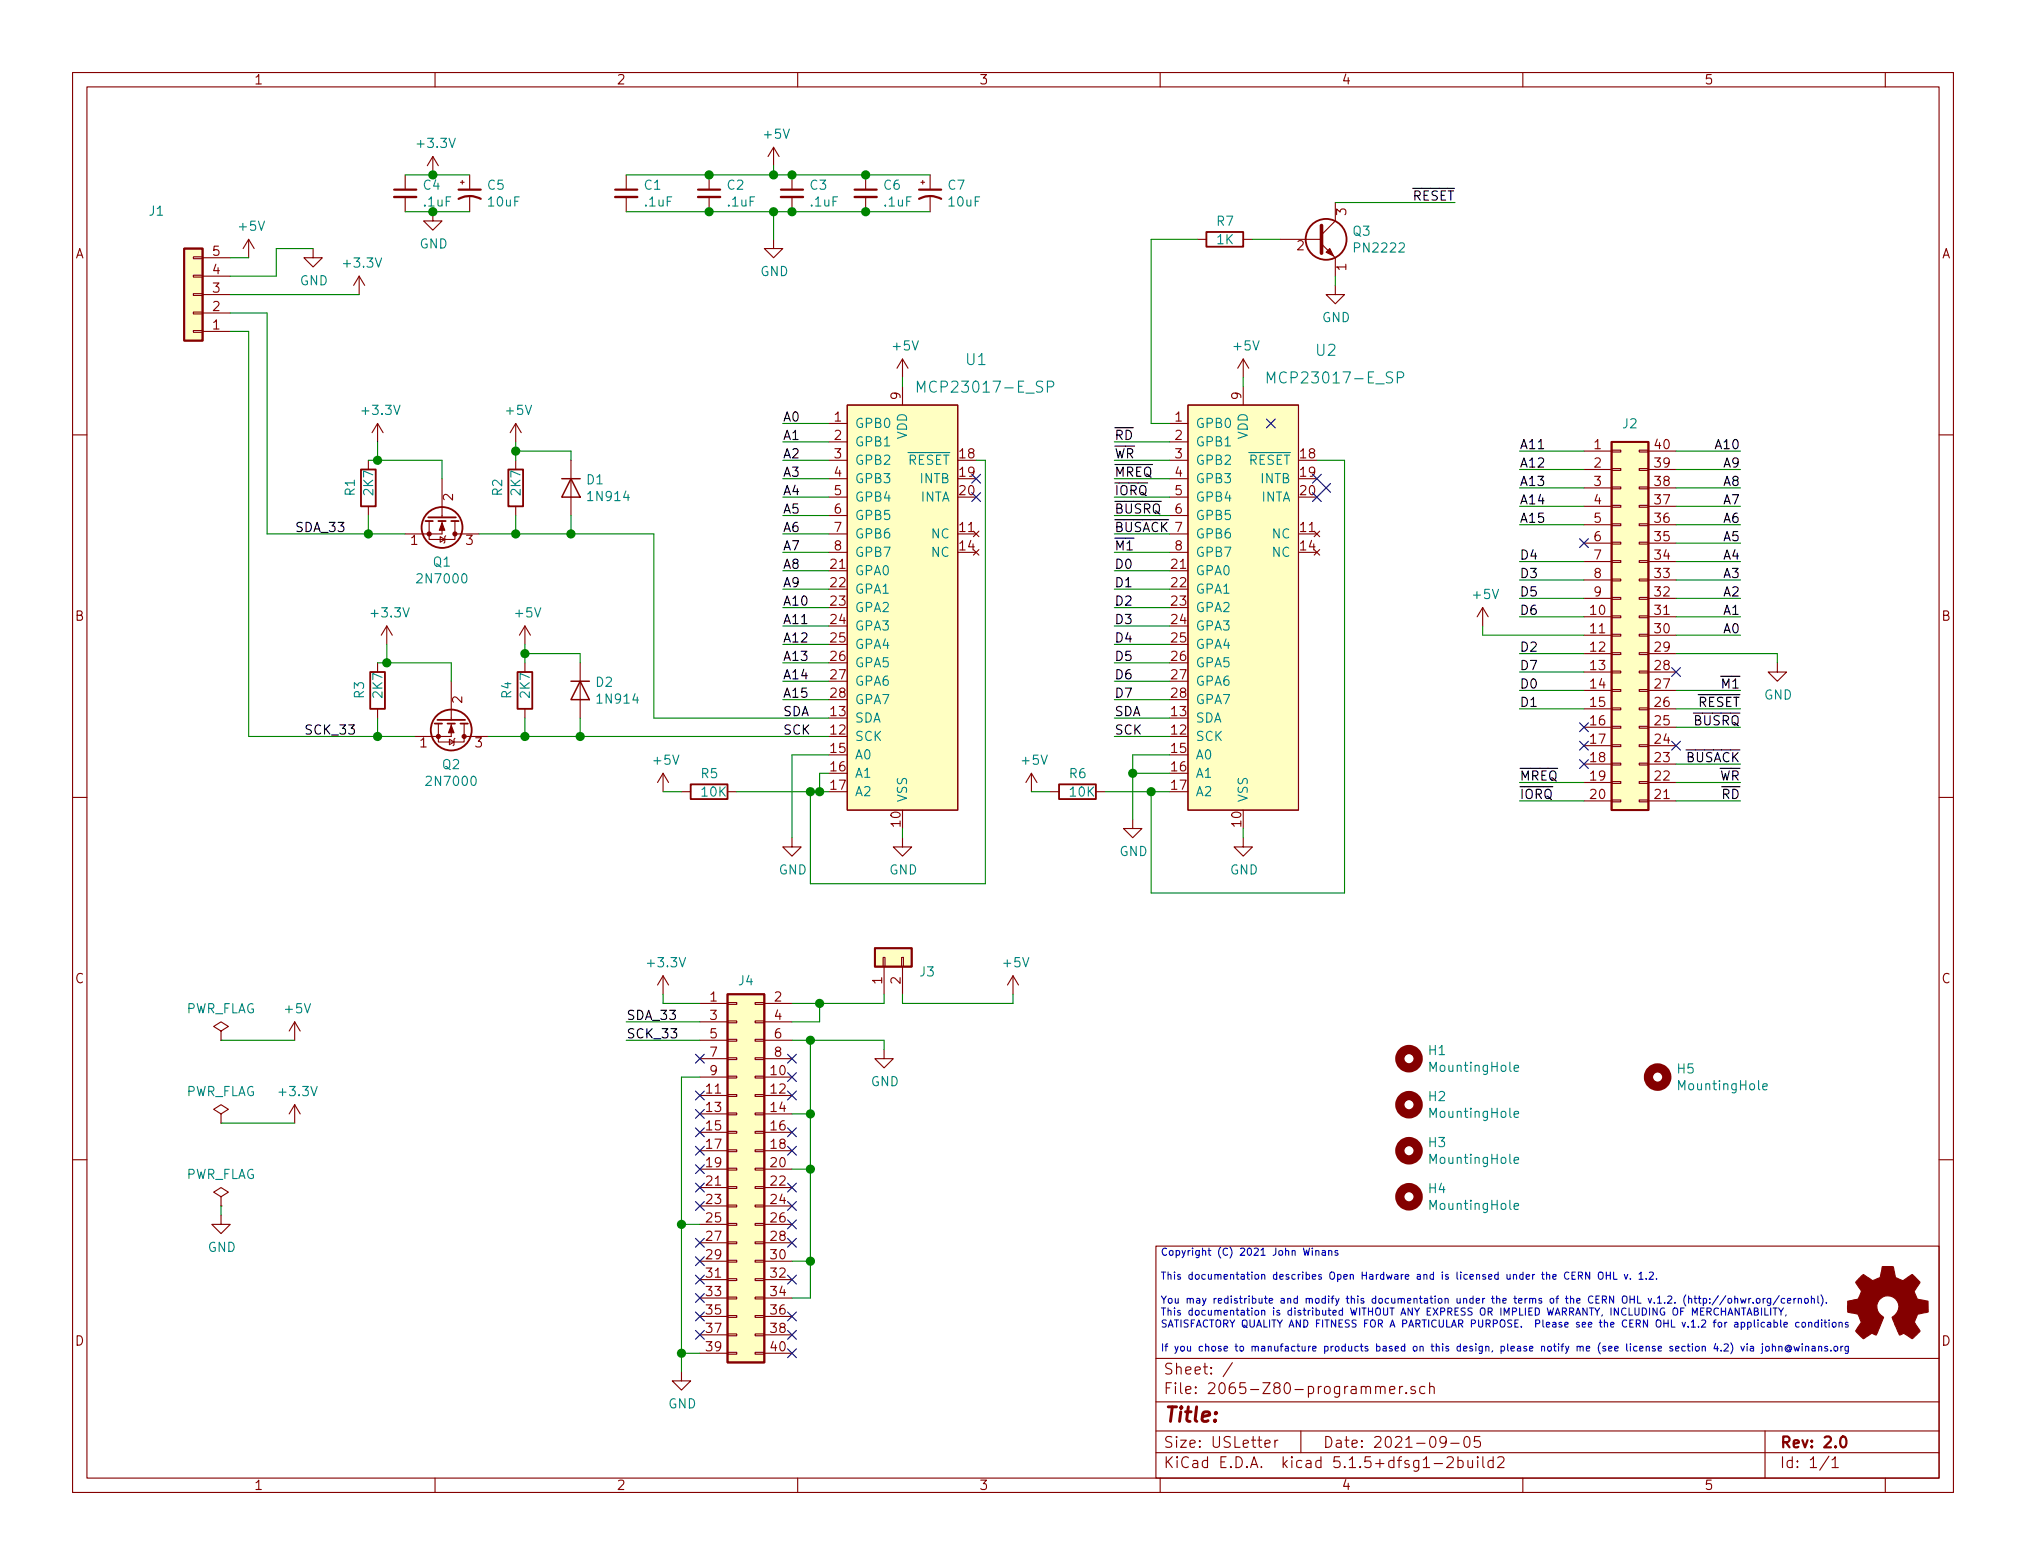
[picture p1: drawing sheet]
EESchema Schematic File Version 4
EELAYER 30 0
EELAYER END
$Descr USLetter 11000 8500
encoding utf-8
Sheet 1 1
Title ""
Date "2021-09-05"
Rev "2.0"
Comp ""
Comment1 ""
Comment2 ""
Comment3 ""
Comment4 ""
$EndDescr
$Comp
L dk_Interface-I-O-Expanders:MCP23017-E_SP U1
U 1 1
P 4800 2900
F 0 "U1" H 5300 3850 60  0000 C CNN
F 1 "MCP23017-E_SP" H 5350 3700 60  0000 C CNN
F 2 "Package_DIP:DIP-28_W7.62mm_Socket" H 5000 3100 60  0001 L CNN
F 3 "http://www.microchip.com/mymicrochip/filehandler.aspx?ddocname=en023709" H 5000 3200 60  0001 L CNN
F 4 "MCP23017-E/SP-ND" H 5000 3300 60  0001 L CNN "Digi-Key_PN"
F 5 "MCP23017-E/SP" H 5000 3400 60  0001 L CNN "MPN"
F 6 "Integrated Circuits (ICs)" H 5000 3500 60  0001 L CNN "Category"
F 7 "Interface - I/O Expanders" H 5000 3600 60  0001 L CNN "Family"
F 8 "http://www.microchip.com/mymicrochip/filehandler.aspx?ddocname=en023709" H 5000 3700 60  0001 L CNN "DK_Datasheet_Link"
F 9 "/product-detail/en/microchip-technology/MCP23017-E-SP/MCP23017-E-SP-ND/894272" H 5000 3800 60  0001 L CNN "DK_Detail_Page"
F 10 "IC I/O EXPANDER I2C 16B 28SDIP" H 5000 3900 60  0001 L CNN "Description"
F 11 "Microchip Technology" H 5000 4000 60  0001 L CNN "Manufacturer"
F 12 "Active" H 5000 4100 60  0001 L CNN "Status"
	1    4800 2900
	1    0    0    -1  
$EndComp
$Comp
L JWlib:2N7000 Q2
U 1 1
P 2450 3900
F 0 "Q2" V 2701 3900 50  0000 C CNN
F 1 "2N7000" V 2792 3900 50  0000 C CNN
F 2 "Package_TO_SOT_THT:TO-92" H 2650 3825 50  0001 L CIN
F 3 "https://rocelec.widen.net/view/pdf/orqxwkxkq1/ONSM-S-A0003544006-1.pdf?t.download=true&u=5oefqw" H 2450 3900 50  0001 L CNN
F 4 "MOSFET N-CH 60V 200MA TO92-3" H 2450 3900 50  0001 C CNN "Description"
F 5 "2N7000TACT-ND" H 2450 3900 50  0001 C CNN "Digi-Key_PN"
F 6 "2N7000TA" H 2450 3900 50  0001 C CNN "MPN"
F 7 "onsemi" H 2450 3900 50  0001 C CNN "Manufacturer"
	1    2450 3900
	0    1    1    0   
$EndComp
$Comp
L Device:R R3
U 1 1
P 2050 3750
F 0 "R3" V 1950 3700 50  0000 L CNN
F 1 "2K7" V 2050 3700 50  0000 L CNN
F 2 "Resistor_THT:R_Axial_DIN0204_L3.6mm_D1.6mm_P5.08mm_Horizontal" V 1980 3750 50  0001 C CNN
F 3 "https://www.seielect.com/catalog/sei-cf_cfm.pdf" H 2050 3750 50  0001 C CNN
F 4 "RES 2.7K OHM 5% 1/8W AXIAL" H 2050 3750 50  0001 C CNN "Description"
F 5 "CF18JT2K70CT-ND" H 2050 3750 50  0001 C CNN "Digi-Key_PN"
F 6 "CF18JT2K70" H 2050 3750 50  0001 C CNN "MPN"
F 7 "Stackpole Electronics Inc" H 2050 3750 50  0001 C CNN "Manufacturer"
	1    2050 3750
	1    0    0    -1  
$EndComp
Wire Wire Line
	2250 4000 2050 4000
Wire Wire Line
	2050 3900 2050 4000
Connection ~ 2050 4000
Wire Wire Line
	2050 3600 2100 3600
Wire Wire Line
	2450 3600 2450 3700
Wire Wire Line
	2100 3600 2100 3500
Connection ~ 2100 3600
Wire Wire Line
	2100 3600 2450 3600
$Comp
L power:+3.3V #PWR06
U 1 1
P 2100 3500
F 0 "#PWR06" H 2100 3350 50  0001 C CNN
F 1 "+3.3V" H 2115 3673 50  0000 C CNN
F 2 "" H 2100 3500 50  0001 C CNN
F 3 "" H 2100 3500 50  0001 C CNN
	1    2100 3500
	1    0    0    -1  
$EndComp
Wire Wire Line
	2650 4000 2850 4000
$Comp
L Device:R R4
U 1 1
P 2850 3750
F 0 "R4" V 2750 3700 50  0000 L CNN
F 1 "2K7" V 2850 3700 50  0000 L CNN
F 2 "Resistor_THT:R_Axial_DIN0204_L3.6mm_D1.6mm_P5.08mm_Horizontal" V 2780 3750 50  0001 C CNN
F 3 "https://www.seielect.com/catalog/sei-cf_cfm.pdf" H 2850 3750 50  0001 C CNN
F 4 "RES 2.7K OHM 5% 1/8W AXIAL" H 2850 3750 50  0001 C CNN "Description"
F 5 "CF18JT2K70CT-ND" H 2850 3750 50  0001 C CNN "Digi-Key_PN"
F 6 "CF18JT2K70" H 2850 3750 50  0001 C CNN "MPN"
F 7 "Stackpole Electronics Inc" H 2850 3750 50  0001 C CNN "Manufacturer"
	1    2850 3750
	1    0    0    -1  
$EndComp
Wire Wire Line
	2850 3900 2850 4000
Connection ~ 2850 4000
$Comp
L power:+5V #PWR07
U 1 1
P 2850 3500
F 0 "#PWR07" H 2850 3350 50  0001 C CNN
F 1 "+5V" H 2865 3673 50  0000 C CNN
F 2 "" H 2850 3500 50  0001 C CNN
F 3 "" H 2850 3500 50  0001 C CNN
	1    2850 3500
	1    0    0    -1  
$EndComp
Wire Wire Line
	2850 3500 2850 3550
$Comp
L JWlib:2N7000 Q1
U 1 1
P 2400 2800
F 0 "Q1" V 2651 2800 50  0000 C CNN
F 1 "2N7000" V 2742 2800 50  0000 C CNN
F 2 "Package_TO_SOT_THT:TO-92" H 2600 2725 50  0001 L CIN
F 3 "https://rocelec.widen.net/view/pdf/orqxwkxkq1/ONSM-S-A0003544006-1.pdf?t.download=true&u=5oefqw" H 2400 2800 50  0001 L CNN
F 4 "MOSFET N-CH 60V 200MA TO92-3" H 2400 2800 50  0001 C CNN "Description"
F 5 "2N7000TACT-ND" H 2400 2800 50  0001 C CNN "Digi-Key_PN"
F 6 "2N7000TA" H 2400 2800 50  0001 C CNN "MPN"
F 7 "onsemi" H 2400 2800 50  0001 C CNN "Manufacturer"
	1    2400 2800
	0    1    1    0   
$EndComp
$Comp
L Device:R R1
U 1 1
P 2000 2650
F 0 "R1" V 1900 2600 50  0000 L CNN
F 1 "2K7" V 2000 2600 50  0000 L CNN
F 2 "Resistor_THT:R_Axial_DIN0204_L3.6mm_D1.6mm_P5.08mm_Horizontal" V 1930 2650 50  0001 C CNN
F 3 "https://www.seielect.com/catalog/sei-cf_cfm.pdf" H 2000 2650 50  0001 C CNN
F 4 "RES 2.7K OHM 5% 1/8W AXIAL" H 2000 2650 50  0001 C CNN "Description"
F 5 "CF18JT2K70CT-ND" H 2000 2650 50  0001 C CNN "Digi-Key_PN"
F 6 "CF18JT2K70" H 2000 2650 50  0001 C CNN "MPN"
F 7 "Stackpole Electronics Inc" H 2000 2650 50  0001 C CNN "Manufacturer"
	1    2000 2650
	1    0    0    -1  
$EndComp
Wire Wire Line
	2200 2900 2000 2900
Wire Wire Line
	2000 2800 2000 2900
Connection ~ 2000 2900
Wire Wire Line
	2000 2500 2050 2500
Wire Wire Line
	2400 2500 2400 2600
Wire Wire Line
	2050 2500 2050 2400
Connection ~ 2050 2500
Wire Wire Line
	2050 2500 2400 2500
$Comp
L power:+3.3V #PWR04
U 1 1
P 2050 2400
F 0 "#PWR04" H 2050 2250 50  0001 C CNN
F 1 "+3.3V" H 2065 2573 50  0000 C CNN
F 2 "" H 2050 2400 50  0001 C CNN
F 3 "" H 2050 2400 50  0001 C CNN
	1    2050 2400
	1    0    0    -1  
$EndComp
Wire Wire Line
	2600 2900 2800 2900
$Comp
L Device:R R2
U 1 1
P 2800 2650
F 0 "R2" V 2700 2600 50  0000 L CNN
F 1 "2K7" V 2800 2600 50  0000 L CNN
F 2 "Resistor_THT:R_Axial_DIN0204_L3.6mm_D1.6mm_P5.08mm_Horizontal" V 2730 2650 50  0001 C CNN
F 3 "https://www.seielect.com/catalog/sei-cf_cfm.pdf" H 2800 2650 50  0001 C CNN
F 4 "RES 2.7K OHM 5% 1/8W AXIAL" H 2800 2650 50  0001 C CNN "Description"
F 5 "CF18JT2K70CT-ND" H 2800 2650 50  0001 C CNN "Digi-Key_PN"
F 6 "CF18JT2K70" H 2800 2650 50  0001 C CNN "MPN"
F 7 "Stackpole Electronics Inc" H 2800 2650 50  0001 C CNN "Manufacturer"
	1    2800 2650
	1    0    0    -1  
$EndComp
Wire Wire Line
	2800 2800 2800 2900
Connection ~ 2800 2900
Wire Wire Line
	2800 2900 3100 2900
$Comp
L power:+5V #PWR05
U 1 1
P 2800 2400
F 0 "#PWR05" H 2800 2250 50  0001 C CNN
F 1 "+5V" H 2815 2573 50  0000 C CNN
F 2 "" H 2800 2400 50  0001 C CNN
F 3 "" H 2800 2400 50  0001 C CNN
	1    2800 2400
	1    0    0    -1  
$EndComp
Wire Wire Line
	2800 2400 2800 2450
Wire Wire Line
	2850 4000 3150 4000
Wire Wire Line
	4500 3900 3550 3900
Wire Wire Line
	3550 3900 3550 2900
Text Label 4250 3900 0    50   ~ 0
SDA
Text Label 4250 4000 0    50   ~ 0
SCK
Wire Wire Line
	6050 4000 6350 4000
Wire Wire Line
	6350 3900 6050 3900
Text Label 6050 3900 0    50   ~ 0
SDA
Text Label 6050 4000 0    50   ~ 0
SCK
Wire Wire Line
	4500 2300 4250 2300
Text Label 4250 2300 0    50   ~ 0
A0
Text Label 4250 2400 0    50   ~ 0
A1
Text Label 4250 2500 0    50   ~ 0
A2
Text Label 4250 2600 0    50   ~ 0
A3
Text Label 4250 2700 0    50   ~ 0
A4
Text Label 4250 2800 0    50   ~ 0
A5
Text Label 4250 2900 0    50   ~ 0
A6
Text Label 4250 3000 0    50   ~ 0
A7
Text Label 4250 3100 0    50   ~ 0
A8
Text Label 4250 3200 0    50   ~ 0
A9
Text Label 4250 3300 0    50   ~ 0
A10
Text Label 4250 3400 0    50   ~ 0
A11
Text Label 4250 3500 0    50   ~ 0
A12
Text Label 4250 3600 0    50   ~ 0
A13
Text Label 4250 3700 0    50   ~ 0
A14
Text Label 4250 3800 0    50   ~ 0
A15
Wire Wire Line
	4250 2400 4500 2400
Wire Wire Line
	4500 2500 4250 2500
Wire Wire Line
	4250 2600 4500 2600
Wire Wire Line
	4500 2700 4250 2700
Wire Wire Line
	4250 2800 4500 2800
Wire Wire Line
	4500 2900 4250 2900
Wire Wire Line
	4250 3000 4500 3000
Wire Wire Line
	4500 3100 4250 3100
Wire Wire Line
	4250 3200 4500 3200
Wire Wire Line
	4500 3300 4250 3300
Wire Wire Line
	4250 3400 4500 3400
Wire Wire Line
	4500 3500 4250 3500
Wire Wire Line
	4250 3600 4500 3600
Wire Wire Line
	4500 3700 4250 3700
Wire Wire Line
	4250 3800 4500 3800
Wire Wire Line
	6350 2300 6250 2300
Wire Wire Line
	6050 2400 6350 2400
Wire Wire Line
	6350 2500 6050 2500
Wire Wire Line
	6350 2600 6050 2600
Wire Wire Line
	6350 2700 6050 2700
Wire Wire Line
	6050 2800 6350 2800
Wire Wire Line
	6050 3100 6350 3100
Wire Wire Line
	6050 3200 6350 3200
Wire Wire Line
	6050 3300 6350 3300
Wire Wire Line
	6050 3400 6350 3400
Wire Wire Line
	6050 3500 6350 3500
Wire Wire Line
	6050 3600 6350 3600
Wire Wire Line
	6050 3700 6350 3700
Wire Wire Line
	6050 3800 6350 3800
Text Label 6050 3100 0    50   ~ 0
D0
Text Label 6050 3200 0    50   ~ 0
D1
Text Label 6050 3300 0    50   ~ 0
D2
Text Label 6050 3400 0    50   ~ 0
D3
Text Label 6050 3500 0    50   ~ 0
D4
Text Label 6050 3600 0    50   ~ 0
D5
Text Label 6050 3700 0    50   ~ 0
D6
Text Label 6050 3800 0    50   ~ 0
D7
Wire Wire Line
	4500 4100 4300 4100
Wire Wire Line
	4900 4500 4900 4550
$Comp
L power:GND #PWR09
U 1 1
P 4900 4550
F 0 "#PWR09" H 4900 4300 50  0001 C CNN
F 1 "GND" H 4905 4377 50  0000 C CNN
F 2 "" H 4900 4550 50  0001 C CNN
F 3 "" H 4900 4550 50  0001 C CNN
	1    4900 4550
	1    0    0    -1  
$EndComp
$Comp
L power:GND #PWR08
U 1 1
P 4300 4550
F 0 "#PWR08" H 4300 4300 50  0001 C CNN
F 1 "GND" H 4305 4377 50  0000 C CNN
F 2 "" H 4300 4550 50  0001 C CNN
F 3 "" H 4300 4550 50  0001 C CNN
	1    4300 4550
	1    0    0    -1  
$EndComp
Wire Wire Line
	6350 4100 6150 4100
Wire Wire Line
	6150 4100 6150 4200
Wire Wire Line
	6350 4200 6150 4200
Connection ~ 6150 4200
Wire Wire Line
	6150 4200 6150 4450
$Comp
L power:GND #PWR010
U 1 1
P 6150 4450
F 0 "#PWR010" H 6150 4200 50  0001 C CNN
F 1 "GND" H 6155 4277 50  0000 C CNN
F 2 "" H 6150 4450 50  0001 C CNN
F 3 "" H 6150 4450 50  0001 C CNN
	1    6150 4450
	1    0    0    -1  
$EndComp
Wire Wire Line
	6350 4300 6250 4300
$Comp
L power:+5V #PWR02
U 1 1
P 4900 2050
F 0 "#PWR02" H 4900 1900 50  0001 C CNN
F 1 "+5V" H 4915 2223 50  0000 C CNN
F 2 "" H 4900 2050 50  0001 C CNN
F 3 "" H 4900 2050 50  0001 C CNN
	1    4900 2050
	1    0    0    -1  
$EndComp
Wire Wire Line
	4900 2050 4900 2100
$Comp
L power:+5V #PWR03
U 1 1
P 6750 2050
F 0 "#PWR03" H 6750 1900 50  0001 C CNN
F 1 "+5V" H 6765 2223 50  0000 C CNN
F 2 "" H 6750 2050 50  0001 C CNN
F 3 "" H 6750 2050 50  0001 C CNN
	1    6750 2050
	1    0    0    -1  
$EndComp
Wire Wire Line
	6750 2050 6750 2100
$Comp
L Device:C_Small C1
U 1 1
P 3400 1050
F 0 "C1" H 3492 1096 50  0000 L CNN
F 1 ".1uF" H 3492 1005 50  0000 L CNN
F 2 "Capacitor_THT:C_Disc_D3.8mm_W2.6mm_P2.50mm" H 3400 1050 50  0001 C CNN
F 3 "https://api.kemet.com/component-edge/download/specsheet/C315C104M5U5TA7303.pdf" H 3400 1050 50  0001 C CNN
F 4 "CAP CER 0.1UF 50V Z5U RADIAL" H 3400 1050 50  0001 C CNN "Description"
F 5 "399-9859-1-ND‎" H 3400 1050 50  0001 C CNN "Digi-Key_PN"
	1    3400 1050
	1    0    0    -1  
$EndComp
$Comp
L Device:C_Small C2
U 1 1
P 3850 1050
F 0 "C2" H 3942 1096 50  0000 L CNN
F 1 ".1uF" H 3942 1005 50  0000 L CNN
F 2 "Capacitor_THT:C_Disc_D3.8mm_W2.6mm_P2.50mm" H 3850 1050 50  0001 C CNN
F 3 "https://api.kemet.com/component-edge/download/specsheet/C315C104M5U5TA7303.pdf" H 3850 1050 50  0001 C CNN
F 4 "CAP CER 0.1UF 50V Z5U RADIAL" H 3850 1050 50  0001 C CNN "Description"
F 5 "399-9859-1-ND‎" H 3850 1050 50  0001 C CNN "Digi-Key_PN"
	1    3850 1050
	1    0    0    -1  
$EndComp
$Comp
L Device:C_Small C3
U 1 1
P 4300 1050
F 0 "C3" H 4392 1096 50  0000 L CNN
F 1 ".1uF" H 4392 1005 50  0000 L CNN
F 2 "Capacitor_THT:C_Disc_D3.8mm_W2.6mm_P2.50mm" H 4300 1050 50  0001 C CNN
F 3 "https://api.kemet.com/component-edge/download/specsheet/C315C104M5U5TA7303.pdf" H 4300 1050 50  0001 C CNN
F 4 "CAP CER 0.1UF 50V Z5U RADIAL" H 4300 1050 50  0001 C CNN "Description"
F 5 "399-9859-1-ND‎" H 4300 1050 50  0001 C CNN "Digi-Key_PN"
	1    4300 1050
	1    0    0    -1  
$EndComp
Wire Wire Line
	3400 1150 3850 1150
Wire Wire Line
	4200 1150 4200 1300
Connection ~ 3850 1150
Wire Wire Line
	3850 1150 4200 1150
$Comp
L power:GND #PWR014
U 1 1
P 4200 1300
F 0 "#PWR014" H 4200 1050 50  0001 C CNN
F 1 "GND" H 4205 1127 50  0000 C CNN
F 2 "" H 4200 1300 50  0001 C CNN
F 3 "" H 4200 1300 50  0001 C CNN
	1    4200 1300
	1    0    0    -1  
$EndComp
$Comp
L power:+5V #PWR013
U 1 1
P 4200 900
F 0 "#PWR013" H 4200 750 50  0001 C CNN
F 1 "+5V" H 4215 1073 50  0000 C CNN
F 2 "" H 4200 900 50  0001 C CNN
F 3 "" H 4200 900 50  0001 C CNN
	1    4200 900 
	1    0    0    -1  
$EndComp
Wire Wire Line
	4300 950  4200 950 
Connection ~ 3850 950 
Wire Wire Line
	3850 950  3400 950 
Wire Wire Line
	4200 900  4200 950 
Connection ~ 4200 950 
Connection ~ 4200 1150
Wire Wire Line
	4200 1150 4300 1150
$Comp
L power:+5V #PWR018
U 1 1
P 5600 4300
F 0 "#PWR018" H 5600 4150 50  0001 C CNN
F 1 "+5V" H 5615 4473 50  0000 C CNN
F 2 "" H 5600 4300 50  0001 C CNN
F 3 "" H 5600 4300 50  0001 C CNN
	1    5600 4300
	1    0    0    -1  
$EndComp
Wire Wire Line
	1250 1800 1350 1800
Wire Wire Line
	1350 1800 1350 4000
Wire Wire Line
	1350 4000 2050 4000
Wire Wire Line
	1450 2900 1450 1700
Wire Wire Line
	1450 1700 1250 1700
Wire Wire Line
	1450 2900 2000 2900
Wire Wire Line
	1250 1400 1350 1400
$Comp
L Connector_Generic:Conn_01x05 J1
U 1 1
P 1050 1600
F 0 "J1" H 1250 1150 50  0000 C CNN
F 1 "Conn_01x05" H 1250 1250 50  0001 C CNN
F 2 "Connector_PinHeader_2.54mm:PinHeader_1x05_P2.54mm_Vertical" H 1050 1600 50  0001 C CNN
F 3 "https://media.digikey.com/PDF/Data%20Sheets/Sullins%20PDFs/xRxCzzzSxxN-RC_ST_11635-B.pdf" H 1050 1600 50  0001 C CNN
F 4 "Generic connector, single row, 01x05" H 1050 1600 50  0001 C CNN "Description"
F 5 "S1211EC-05-ND" H 1050 1600 50  0001 C CNN "Digi-Key_PN"
	1    1050 1600
	-1   0    0    1   
$EndComp
$Comp
L power:GND #PWR015
U 1 1
P 1700 1350
F 0 "#PWR015" H 1700 1100 50  0001 C CNN
F 1 "GND" H 1705 1177 50  0000 C CNN
F 2 "" H 1700 1350 50  0001 C CNN
F 3 "" H 1700 1350 50  0001 C CNN
	1    1700 1350
	1    0    0    -1  
$EndComp
$Comp
L power:+5V #PWR016
U 1 1
P 1350 1400
F 0 "#PWR016" H 1350 1250 50  0001 C CNN
F 1 "+5V" H 1365 1573 50  0000 C CNN
F 2 "" H 1350 1400 50  0001 C CNN
F 3 "" H 1350 1400 50  0001 C CNN
	1    1350 1400
	1    0    0    -1  
$EndComp
$Comp
L power:+3.3V #PWR017
U 1 1
P 1950 1600
F 0 "#PWR017" H 1950 1450 50  0001 C CNN
F 1 "+3.3V" H 1965 1773 50  0000 C CNN
F 2 "" H 1950 1600 50  0001 C CNN
F 3 "" H 1950 1600 50  0001 C CNN
	1    1950 1600
	1    0    0    -1  
$EndComp
Wire Wire Line
	1250 1600 1950 1600
Wire Wire Line
	1500 1500 1250 1500
Wire Wire Line
	1500 1500 1500 1350
Wire Wire Line
	1500 1350 1700 1350
Wire Wire Line
	9450 3150 9100 3150
Wire Wire Line
	9450 3050 9100 3050
Wire Wire Line
	9450 2950 9100 2950
Wire Wire Line
	9450 2850 9100 2850
Wire Wire Line
	9450 2750 9100 2750
Wire Wire Line
	9450 2650 9100 2650
Wire Wire Line
	9450 2550 9100 2550
Wire Wire Line
	9450 2450 9100 2450
Text Label 8250 3750 0    50   ~ 0
D0
Text Label 8250 3850 0    50   ~ 0
D1
Text Label 8250 3550 0    50   ~ 0
D2
Text Label 8250 3150 0    50   ~ 0
D3
Text Label 8250 3050 0    50   ~ 0
D4
Text Label 8250 3250 0    50   ~ 0
D5
Text Label 8250 3350 0    50   ~ 0
D6
Text Label 8250 3650 0    50   ~ 0
D7
Wire Wire Line
	8600 3850 8250 3850
Wire Wire Line
	8600 3750 8250 3750
Wire Wire Line
	8600 3650 8250 3650
Wire Wire Line
	8600 3550 8250 3550
Wire Wire Line
	8600 3450 8050 3450
Wire Wire Line
	8600 3350 8250 3350
Wire Wire Line
	8600 3250 8250 3250
Wire Wire Line
	8600 3150 8250 3150
Wire Wire Line
	8600 3050 8250 3050
Wire Wire Line
	8600 2850 8250 2850
Wire Wire Line
	8600 2750 8250 2750
Wire Wire Line
	8600 2650 8250 2650
Wire Wire Line
	8600 2550 8250 2550
Wire Wire Line
	8600 2450 8250 2450
Text Label 9450 3450 2    50   ~ 0
A0
Text Label 9450 3350 2    50   ~ 0
A1
Text Label 9450 3250 2    50   ~ 0
A2
Text Label 9450 3150 2    50   ~ 0
A3
Text Label 9450 3050 2    50   ~ 0
A4
Text Label 9450 2950 2    50   ~ 0
A5
Text Label 9450 2850 2    50   ~ 0
A6
Text Label 9450 2750 2    50   ~ 0
A7
Text Label 9450 2650 2    50   ~ 0
A8
Text Label 9450 2550 2    50   ~ 0
A9
Text Label 9450 2450 2    50   ~ 0
A10
Text Label 8250 2450 0    50   ~ 0
A11
Text Label 8250 2550 0    50   ~ 0
A12
Text Label 8250 2650 0    50   ~ 0
A13
Text Label 8250 2750 0    50   ~ 0
A14
Text Label 8250 2850 0    50   ~ 0
A15
Wire Wire Line
	9100 3450 9450 3450
Wire Wire Line
	9100 3250 9450 3250
Wire Wire Line
	9100 3750 9450 3750
Text Label 9450 4350 2    50   ~ 0
~RD
Wire Wire Line
	9100 3850 9450 3850
Text Label 9450 4250 2    50   ~ 0
~WR
Wire Wire Line
	9100 3950 9450 3950
Text Label 8250 4250 0    50   ~ 0
~MREQ
Text Label 8250 4350 0    50   ~ 0
~IORQ
Wire Wire Line
	9100 3350 9450 3350
Text Label 9450 3750 2    50   ~ 0
~M1
Wire Wire Line
	8250 4250 8600 4250
Wire Wire Line
	9100 4350 9450 4350
Text Label 9450 3950 2    50   ~ 0
~BUSRQ
Wire Wire Line
	9100 4250 9450 4250
Text Label 9450 4150 2    50   ~ 0
~BUSACK
Wire Wire Line
	9100 3550 9650 3550
Text Label 9450 3850 2    50   ~ 0
~RESET
Wire Wire Line
	9100 4150 9450 4150
Wire Wire Line
	8600 4350 8250 4350
$Comp
L power:GND #PWR0101
U 1 1
P 9650 3600
F 0 "#PWR0101" H 9650 3350 50  0001 C CNN
F 1 "GND" H 9655 3427 50  0000 C CNN
F 2 "" H 9650 3600 50  0001 C CNN
F 3 "" H 9650 3600 50  0001 C CNN
	1    9650 3600
	1    0    0    -1  
$EndComp
$Comp
L power:+5V #PWR0102
U 1 1
P 8050 3400
F 0 "#PWR0102" H 8050 3250 50  0001 C CNN
F 1 "+5V" H 8065 3573 50  0000 C CNN
F 2 "" H 8050 3400 50  0001 C CNN
F 3 "" H 8050 3400 50  0001 C CNN
	1    8050 3400
	1    0    0    -1  
$EndComp
Wire Wire Line
	8050 3450 8050 3400
Wire Wire Line
	9650 3550 9650 3600
$Comp
L Connector_Generic:Conn_02x20_Counter_Clockwise J2
U 1 1
P 8800 3350
F 0 "J2" H 8850 4400 50  0000 C CNN
F 1 "Conn_02x20_Counter_Clockwise" H 8850 4376 50  0001 C CNN
F 2 "jb-footprint:PinHeader_2x20_P2.54mm_Vertical_counterclock" H 8800 3350 50  0001 C CNN
F 3 "https://drawings-pdf.s3.amazonaws.com/11636.pdf" H 8800 3350 50  0001 C CNN
F 4 "Generic connector, double row, 02x20" H 8800 3350 50  0001 C CNN "Description"
F 5 "S2011EC-20-ND" H 8800 3350 50  0001 C CNN "Digi-Key_PN"
	1    8800 3350
	1    0    0    -1  
$EndComp
Text Notes 6300 7350 0    39   ~ 0
Copyright (C) 2021 John Winans\n\nThis documentation describes Open Hardware and is licensed under the CERN OHL v. 1.2.\n\nYou may redistribute and modify this documentation under the terms of the CERN OHL v.1.2. (http://ohwr.org/cernohl). \nThis documentation is distributed WITHOUT ANY EXPRESS OR IMPLIED WARRANTY, INCLUDING OF MERCHANTABILITY, \nSATISFACTORY QUALITY AND FITNESS FOR A PARTICULAR PURPOSE.  Please see the CERN OHL v.1.2 for applicable conditions\n\nIf you chose to manufacture products based on this design, please notify me (see license section 4.2) via john@winans.org\n
$Comp
L Graphic:Logo_Open_Hardware_Small LOGO?
U 1 1
P 10250 7100
AR Path="/611CFEFE/615F38C9" Ref="LOGO?"  Part="1" 
AR Path="/615F38C9" Ref="LOGO10"  Part="1" 
AR Path="/615C0CED/615F38C9" Ref="LOGO?"  Part="1" 
F 0 "LOGO10" H 10250 7375 50  0001 C CNN
F 1 "Logo_Open_Hardware_Small" H 10250 6875 50  0001 C CNN
F 2 "Symbol:OSHW-Logo_11.4x12mm_SilkScreen" H 10250 7100 50  0001 C CNN
F 3 "" H 10250 7100 50  0001 C CNN
	1    10250 7100
	1    0    0    -1  
$EndComp
$Comp
L power:GND #PWR011
U 1 1
P 6750 4550
F 0 "#PWR011" H 6750 4300 50  0001 C CNN
F 1 "GND" H 6755 4377 50  0000 C CNN
F 2 "" H 6750 4550 50  0001 C CNN
F 3 "" H 6750 4550 50  0001 C CNN
	1    6750 4550
	1    0    0    -1  
$EndComp
Wire Wire Line
	6750 4500 6750 4550
$Comp
L dk_Interface-I-O-Expanders:MCP23017-E_SP U2
U 1 1
P 6650 2900
F 0 "U2" H 7200 3900 60  0000 C CNN
F 1 "MCP23017-E_SP" H 7250 3750 60  0000 C CNN
F 2 "Package_DIP:DIP-28_W7.62mm_Socket" H 6850 3100 60  0001 L CNN
F 3 "http://www.microchip.com/mymicrochip/filehandler.aspx?ddocname=en023709" H 6850 3200 60  0001 L CNN
F 4 "MCP23017-E/SP-ND" H 6850 3300 60  0001 L CNN "Digi-Key_PN"
F 5 "MCP23017-E/SP" H 6850 3400 60  0001 L CNN "MPN"
F 6 "Integrated Circuits (ICs)" H 6850 3500 60  0001 L CNN "Category"
F 7 "Interface - I/O Expanders" H 6850 3600 60  0001 L CNN "Family"
F 8 "http://www.microchip.com/mymicrochip/filehandler.aspx?ddocname=en023709" H 6850 3700 60  0001 L CNN "DK_Datasheet_Link"
F 9 "/product-detail/en/microchip-technology/MCP23017-E-SP/MCP23017-E-SP-ND/894272" H 6850 3800 60  0001 L CNN "DK_Detail_Page"
F 10 "IC I/O EXPANDER I2C 16B 28SDIP" H 6850 3900 60  0001 L CNN "Description"
F 11 "Microchip Technology" H 6850 4000 60  0001 L CNN "Manufacturer"
F 12 "Active" H 6850 4100 60  0001 L CNN "Status"
	1    6650 2900
	1    0    0    -1  
$EndComp
Text Label 7900 1100 2    50   ~ 0
~RESET
Text Label 6050 2400 0    50   ~ 0
~RD
Text Label 6050 2500 0    50   ~ 0
~WR
Text Label 6050 2600 0    50   ~ 0
~MREQ
Text Label 6050 2700 0    50   ~ 0
~IORQ
Text Label 6050 2800 0    50   ~ 0
~BUSRQ
Text Label 6050 3000 0    50   ~ 0
~M1
Wire Wire Line
	6050 2900 6350 2900
NoConn ~ 5300 2600
NoConn ~ 5300 2700
NoConn ~ 7150 2600
NoConn ~ 7150 2700
NoConn ~ 7200 2650
NoConn ~ 6900 2300
NoConn ~ 9100 3650
NoConn ~ 9100 4050
NoConn ~ 8600 4150
NoConn ~ 8600 4050
NoConn ~ 8600 3950
NoConn ~ 8600 2950
$Comp
L Mechanical:MountingHole H1
U 1 1
P 7650 5750
F 0 "H1" H 7750 5796 50  0000 L CNN
F 1 "MountingHole" H 7750 5705 50  0000 L CNN
F 2 "MountingHole:MountingHole_2.7mm_M2.5_DIN965" H 7650 5750 50  0001 C CNN
F 3 "" H 7650 5750 50  0001 C CNN
	1    7650 5750
	1    0    0    -1  
$EndComp
$Comp
L Mechanical:MountingHole H2
U 1 1
P 7650 6000
F 0 "H2" H 7750 6046 50  0000 L CNN
F 1 "MountingHole" H 7750 5955 50  0000 L CNN
F 2 "MountingHole:MountingHole_2.7mm_M2.5_DIN965" H 7650 6000 50  0001 C CNN
F 3 "" H 7650 6000 50  0001 C CNN
	1    7650 6000
	1    0    0    -1  
$EndComp
$Comp
L Mechanical:MountingHole H3
U 1 1
P 7650 6250
F 0 "H3" H 7750 6296 50  0000 L CNN
F 1 "MountingHole" H 7750 6205 50  0000 L CNN
F 2 "MountingHole:MountingHole_2.7mm_M2.5_DIN965" H 7650 6250 50  0001 C CNN
F 3 "" H 7650 6250 50  0001 C CNN
	1    7650 6250
	1    0    0    -1  
$EndComp
$Comp
L Mechanical:MountingHole H4
U 1 1
P 7650 6500
F 0 "H4" H 7750 6546 50  0000 L CNN
F 1 "MountingHole" H 7750 6455 50  0000 L CNN
F 2 "MountingHole:MountingHole_2.7mm_M2.5_DIN965" H 7650 6500 50  0001 C CNN
F 3 "" H 7650 6500 50  0001 C CNN
	1    7650 6500
	1    0    0    -1  
$EndComp
$Comp
L Device:CP1_Small C5
U 1 1
P 2550 1050
F 0 "C5" H 2641 1096 50  0000 L CNN
F 1 "10uF" H 2641 1005 50  0000 L CNN
F 2 "Capacitor_THT:CP_Radial_D5.0mm_P2.50mm" H 2550 1050 50  0001 C CNN
F 3 "https://industrial.panasonic.com/cdbs/www-data/pdf/RDF0000/ABA0000C1059.pdf" H 2550 1050 50  0001 C CNN
F 4 "CAP ALUM 10UF 20% 25V RADIAL" H 2550 1050 50  0001 C CNN "Description"
F 5 "P975-ND" H 2550 1050 50  0001 C CNN "Digi-Key_PN"
F 6 "ECE-A1EKS100" H 2550 1050 50  0001 C CNN "MPN"
	1    2550 1050
	1    0    0    -1  
$EndComp
$Comp
L Device:C_Small C6
U 1 1
P 4700 1050
F 0 "C6" H 4792 1096 50  0000 L CNN
F 1 ".1uF" H 4792 1005 50  0000 L CNN
F 2 "Capacitor_THT:C_Disc_D3.8mm_W2.6mm_P2.50mm" H 4700 1050 50  0001 C CNN
F 3 "https://api.kemet.com/component-edge/download/specsheet/C315C104M5U5TA7303.pdf" H 4700 1050 50  0001 C CNN
F 4 "CAP CER 0.1UF 50V Z5U RADIAL" H 4700 1050 50  0001 C CNN "Description"
F 5 "399-9859-1-ND‎" H 4700 1050 50  0001 C CNN "Digi-Key_PN"
	1    4700 1050
	1    0    0    -1  
$EndComp
Wire Wire Line
	4300 950  4700 950 
Connection ~ 4300 950 
Wire Wire Line
	4700 1150 4300 1150
Connection ~ 4300 1150
$Comp
L Device:C_Small C4
U 1 1
P 2200 1050
F 0 "C4" H 2292 1096 50  0000 L CNN
F 1 ".1uF" H 2292 1005 50  0000 L CNN
F 2 "Capacitor_THT:C_Disc_D3.8mm_W2.6mm_P2.50mm" H 2200 1050 50  0001 C CNN
F 3 "https://api.kemet.com/component-edge/download/specsheet/C315C104M5U5TA7303.pdf" H 2200 1050 50  0001 C CNN
F 4 "CAP CER 0.1UF 50V Z5U RADIAL" H 2200 1050 50  0001 C CNN "Description"
F 5 "399-9859-1-ND‎" H 2200 1050 50  0001 C CNN "Digi-Key_PN"
	1    2200 1050
	1    0    0    -1  
$EndComp
Wire Wire Line
	2200 950  2350 950 
Wire Wire Line
	2550 1150 2350 1150
$Comp
L power:+3.3V #PWR01
U 1 1
P 2350 950
F 0 "#PWR01" H 2350 800 50  0001 C CNN
F 1 "+3.3V" H 2365 1123 50  0000 C CNN
F 2 "" H 2350 950 50  0001 C CNN
F 3 "" H 2350 950 50  0001 C CNN
	1    2350 950 
	1    0    0    -1  
$EndComp
Connection ~ 2350 950 
Wire Wire Line
	2350 950  2550 950 
$Comp
L power:GND #PWR012
U 1 1
P 2350 1150
F 0 "#PWR012" H 2350 900 50  0001 C CNN
F 1 "GND" H 2355 977 50  0000 C CNN
F 2 "" H 2350 1150 50  0001 C CNN
F 3 "" H 2350 1150 50  0001 C CNN
	1    2350 1150
	1    0    0    -1  
$EndComp
Connection ~ 2350 1150
Wire Wire Line
	2350 1150 2200 1150
$Comp
L Device:CP1_Small C7
U 1 1
P 5050 1050
F 0 "C7" H 5141 1096 50  0000 L CNN
F 1 "10uF" H 5141 1005 50  0000 L CNN
F 2 "Capacitor_THT:CP_Radial_D5.0mm_P2.50mm" H 5050 1050 50  0001 C CNN
F 3 "https://industrial.panasonic.com/cdbs/www-data/pdf/RDF0000/ABA0000C1059.pdf" H 5050 1050 50  0001 C CNN
F 4 "CAP ALUM 10UF 20% 25V RADIAL" H 5050 1050 50  0001 C CNN "Description"
F 5 "P975-ND" H 5050 1050 50  0001 C CNN "Digi-Key_PN"
F 6 "ECE-A1EKS100" H 5050 1050 50  0001 C CNN "MPN"
	1    5050 1050
	1    0    0    -1  
$EndComp
Wire Wire Line
	4700 950  5050 950 
Connection ~ 4700 950 
Wire Wire Line
	5050 1150 4700 1150
Connection ~ 4700 1150
Text Label 6050 2900 0    50   ~ 0
~BUSACK
Wire Wire Line
	6350 3000 6050 3000
$Comp
L Connector_Generic:Conn_02x20_Odd_Even J4
U 1 1
P 4000 6350
F 0 "J4" H 4050 7375 50  0000 C CNN
F 1 "Conn_02x20_Odd_Even" H 4050 7376 50  0001 C CNN
F 2 "Connector_PinHeader_2.54mm:PinHeader_2x20_P2.54mm_Vertical" H 4000 6350 50  0001 C CNN
F 3 "https://drawings-pdf.s3.amazonaws.com/11636.pdf" H 4000 6350 50  0001 C CNN
F 4 "Generic connector, double row, 02x20" H 4000 6350 50  0001 C CNN "Description"
F 5 "S2011EC-20-ND" H 4000 6350 50  0001 C CNN "Digi-Key_PN"
	1    4000 6350
	1    0    0    -1  
$EndComp
$Comp
L Connector_Generic:Conn_01x02 J3
U 1 1
P 4800 5200
F 0 "J3" V 4718 5012 50  0000 R CNN
F 1 "Conn_01x02" H 4880 5101 50  0001 L CNN
F 2 "Connector_PinHeader_2.54mm:PinHeader_1x02_P2.54mm_Vertical" H 4800 5200 50  0001 C CNN
F 3 "https://media.digikey.com/PDF/Data%20Sheets/Sullins%20PDFs/xRxCzzzSxxN-RC_ST_11635-B.pdf" H 4800 5200 50  0001 C CNN
F 4 "Generic connector, single row, 01x02" H 4800 5200 50  0001 C CNN "Description"
F 5 "S1011EC-02-ND" H 4800 5200 50  0001 C CNN "Digi-Key_PN"
	1    4800 5200
	0    -1   -1   0   
$EndComp
Wire Wire Line
	4300 5450 4450 5450
Wire Wire Line
	4800 5450 4800 5400
Wire Wire Line
	4300 5550 4450 5550
Wire Wire Line
	4450 5550 4450 5450
Connection ~ 4450 5450
Wire Wire Line
	4450 5450 4800 5450
Wire Wire Line
	4300 5650 4400 5650
Wire Wire Line
	4800 5650 4800 5700
$Comp
L power:GND #PWR0103
U 1 1
P 4800 5700
F 0 "#PWR0103" H 4800 5450 50  0001 C CNN
F 1 "GND" H 4805 5527 50  0000 C CNN
F 2 "" H 4800 5700 50  0001 C CNN
F 3 "" H 4800 5700 50  0001 C CNN
	1    4800 5700
	1    0    0    -1  
$EndComp
Wire Wire Line
	4900 5400 4900 5450
Wire Wire Line
	4900 5450 5500 5450
Wire Wire Line
	5500 5450 5500 5400
$Comp
L power:+5V #PWR0104
U 1 1
P 5500 5400
F 0 "#PWR0104" H 5500 5250 50  0001 C CNN
F 1 "+5V" H 5515 5573 50  0000 C CNN
F 2 "" H 5500 5400 50  0001 C CNN
F 3 "" H 5500 5400 50  0001 C CNN
	1    5500 5400
	1    0    0    -1  
$EndComp
$Comp
L power:+3.3V #PWR0105
U 1 1
P 3600 5400
F 0 "#PWR0105" H 3600 5250 50  0001 C CNN
F 1 "+3.3V" H 3615 5573 50  0000 C CNN
F 2 "" H 3600 5400 50  0001 C CNN
F 3 "" H 3600 5400 50  0001 C CNN
	1    3600 5400
	1    0    0    -1  
$EndComp
Wire Wire Line
	3600 5400 3600 5450
Wire Wire Line
	3600 5450 3800 5450
Text Label 1600 2900 0    50   ~ 0
SDA_33
Text Label 1650 4000 0    50   ~ 0
SCK_33
Text Label 3400 5650 0    50   ~ 0
SCK_33
Text Label 3400 5550 0    50   ~ 0
SDA_33
Wire Wire Line
	3400 5550 3800 5550
Wire Wire Line
	3800 5650 3400 5650
Wire Wire Line
	4300 6050 4400 6050
Wire Wire Line
	4400 5650 4400 6050
Connection ~ 4400 5650
Wire Wire Line
	4400 5650 4800 5650
Wire Wire Line
	4400 6050 4400 6350
Wire Wire Line
	4400 6350 4300 6350
Connection ~ 4400 6050
Wire Wire Line
	4400 6350 4400 6850
Wire Wire Line
	4400 6850 4300 6850
Connection ~ 4400 6350
Wire Wire Line
	4400 6850 4400 7050
Wire Wire Line
	4400 7050 4300 7050
Connection ~ 4400 6850
Wire Wire Line
	3800 7350 3700 7350
Wire Wire Line
	3700 7350 3700 7450
Wire Wire Line
	3700 7350 3700 6650
Wire Wire Line
	3700 6650 3800 6650
Connection ~ 3700 7350
Wire Wire Line
	3700 6650 3700 5850
Wire Wire Line
	3700 5850 3800 5850
Connection ~ 3700 6650
NoConn ~ 4300 5750
NoConn ~ 4300 5850
NoConn ~ 4300 5950
NoConn ~ 4300 6150
NoConn ~ 4300 6250
NoConn ~ 4300 6450
NoConn ~ 4300 6550
NoConn ~ 4300 6650
NoConn ~ 4300 6750
NoConn ~ 4300 6950
NoConn ~ 4300 7150
NoConn ~ 4300 7250
NoConn ~ 4300 7350
NoConn ~ 3800 7250
NoConn ~ 3800 7150
NoConn ~ 3800 7050
NoConn ~ 3800 6950
NoConn ~ 3800 6850
NoConn ~ 3800 6750
NoConn ~ 3800 6550
NoConn ~ 3800 6450
NoConn ~ 3800 6350
NoConn ~ 3800 6250
NoConn ~ 3800 6150
NoConn ~ 3800 6050
NoConn ~ 3800 5950
NoConn ~ 3800 5750
$Comp
L power:GND #PWR0106
U 1 1
P 3700 7450
F 0 "#PWR0106" H 3700 7200 50  0001 C CNN
F 1 "GND" H 3705 7277 50  0000 C CNN
F 2 "" H 3700 7450 50  0001 C CNN
F 3 "" H 3700 7450 50  0001 C CNN
	1    3700 7450
	1    0    0    -1  
$EndComp
Wire Wire Line
	4300 4100 4300 4550
Wire Wire Line
	4500 4300 4450 4300
$Comp
L power:+5V #PWR019
U 1 1
P 3600 4300
F 0 "#PWR019" H 3600 4150 50  0001 C CNN
F 1 "+5V" H 3615 4473 50  0000 C CNN
F 2 "" H 3600 4300 50  0001 C CNN
F 3 "" H 3600 4300 50  0001 C CNN
	1    3600 4300
	1    0    0    -1  
$EndComp
Wire Wire Line
	4500 4200 4450 4200
Wire Wire Line
	4450 4200 4450 4300
Connection ~ 4450 4300
Wire Wire Line
	4450 4300 4400 4300
$Comp
L Device:R R5
U 1 1
P 3850 4300
F 0 "R5" V 3750 4250 50  0000 L CNN
F 1 "10K" V 3850 4250 50  0000 L CNN
F 2 "Resistor_THT:R_Axial_DIN0204_L3.6mm_D1.6mm_P5.08mm_Horizontal" V 3780 4300 50  0001 C CNN
F 3 "https://www.seielect.com/catalog/sei-cf_cfm.pdf" H 3850 4300 50  0001 C CNN
F 4 "Stackpole Electronics Inc" H 3850 4300 50  0001 C CNN "Manufacturer"
F 5 "RES 10K OHM 5% 1/8W AXIAL" H 3850 4300 50  0001 C CNN "Description"
F 6 "CF18JT10K0CT-ND" H 3850 4300 50  0001 C CNN "Digi-Key_PN"
F 7 "CF18JT10K0" H 3850 4300 50  0001 C CNN "MPN"
	1    3850 4300
	0    1    1    0   
$EndComp
Wire Wire Line
	3600 4300 3700 4300
$Comp
L Device:R R6
U 1 1
P 5850 4300
F 0 "R6" V 5750 4250 50  0000 L CNN
F 1 "10K" V 5850 4250 50  0000 L CNN
F 2 "Resistor_THT:R_Axial_DIN0204_L3.6mm_D1.6mm_P5.08mm_Horizontal" V 5780 4300 50  0001 C CNN
F 3 "https://www.seielect.com/catalog/sei-cf_cfm.pdf" H 5850 4300 50  0001 C CNN
F 4 "Stackpole Electronics Inc" H 5850 4300 50  0001 C CNN "Manufacturer"
F 5 "RES 10K OHM 5% 1/8W AXIAL" H 5850 4300 50  0001 C CNN "Description"
F 6 "CF18JT10K0CT-ND" H 5850 4300 50  0001 C CNN "Digi-Key_PN"
F 7 "CF18JT10K0" H 5850 4300 50  0001 C CNN "MPN"
	1    5850 4300
	0    1    1    0   
$EndComp
Wire Wire Line
	5600 4300 5700 4300
$Comp
L Device:Q_NPN_EBC Q3
U 1 1
P 7150 1300
F 0 "Q3" H 7340 1346 50  0000 L CNN
F 1 "PN2222" H 7340 1255 50  0000 L CNN
F 2 "Package_TO_SOT_THT:TO-92L" H 7350 1400 50  0001 C CNN
F 3 "https://my.centralsemi.com/datasheets/PN2221-2222A.PDF" H 7150 1300 50  0001 C CNN
F 4 "NPN transistor" H 7150 1300 50  0001 C CNN "Description"
F 5 "1514-PN2222APBFREE-ND" H 7150 1300 50  0001 C CNN "Digi-Key_PN"
	1    7150 1300
	1    0    0    -1  
$EndComp
$Comp
L Device:R R7
U 1 1
P 6650 1300
F 0 "R7" V 6550 1250 50  0000 L CNN
F 1 "1K" V 6650 1250 50  0000 L CNN
F 2 "Resistor_THT:R_Axial_DIN0204_L3.6mm_D1.6mm_P5.08mm_Horizontal" V 6580 1300 50  0001 C CNN
F 3 "https://www.seielect.com/catalog/sei-cf_cfm.pdf" H 6650 1300 50  0001 C CNN
F 4 "RES 1K OHM 5% 1/8W AXIAL" H 6650 1300 50  0001 C CNN "Description"
F 5 "CF18JT1K00CT-ND" H 6650 1300 50  0001 C CNN "Digi-Key_PN"
F 6 "CF18JT1K00" H 6650 1300 50  0001 C CNN "MPN"
F 7 "Stackpole Electronics Inc" H 6650 1300 50  0001 C CNN "Manufacturer"
	1    6650 1300
	0    1    1    0   
$EndComp
Wire Wire Line
	6950 1300 6800 1300
Wire Wire Line
	6250 2300 6250 1300
Wire Wire Line
	6250 1300 6500 1300
Wire Wire Line
	7250 1100 7900 1100
Wire Wire Line
	7250 1500 7250 1550
$Comp
L power:GND #PWR0107
U 1 1
P 7250 1550
F 0 "#PWR0107" H 7250 1300 50  0001 C CNN
F 1 "GND" H 7255 1377 50  0000 C CNN
F 2 "" H 7250 1550 50  0001 C CNN
F 3 "" H 7250 1550 50  0001 C CNN
	1    7250 1550
	1    0    0    -1  
$EndComp
$Comp
L Mechanical:MountingHole H5
U 1 1
P 9000 5850
F 0 "H5" H 9100 5896 50  0000 L CNN
F 1 "MountingHole" H 9100 5805 50  0000 L CNN
F 2 "MountingHole:MountingHole_2.7mm_M2.5_DIN965" H 9000 5850 50  0001 C CNN
F 3 "" H 9000 5850 50  0001 C CNN
	1    9000 5850
	1    0    0    -1  
$EndComp
$Comp
L power:PWR_FLAG #FLG0101
U 1 1
P 1200 6550
F 0 "#FLG0101" H 1200 6625 50  0001 C CNN
F 1 "PWR_FLAG" H 1200 6723 50  0000 C CNN
F 2 "" H 1200 6550 50  0001 C CNN
F 3 "~" H 1200 6550 50  0001 C CNN
	1    1200 6550
	1    0    0    -1  
$EndComp
$Comp
L power:PWR_FLAG #FLG0102
U 1 1
P 1200 5650
F 0 "#FLG0102" H 1200 5725 50  0001 C CNN
F 1 "PWR_FLAG" H 1200 5823 50  0000 C CNN
F 2 "" H 1200 5650 50  0001 C CNN
F 3 "~" H 1200 5650 50  0001 C CNN
	1    1200 5650
	1    0    0    -1  
$EndComp
$Comp
L power:GND #PWR0108
U 1 1
P 1200 6600
F 0 "#PWR0108" H 1200 6350 50  0001 C CNN
F 1 "GND" H 1205 6427 50  0000 C CNN
F 2 "" H 1200 6600 50  0001 C CNN
F 3 "" H 1200 6600 50  0001 C CNN
	1    1200 6600
	1    0    0    -1  
$EndComp
Wire Wire Line
	1200 6550 1200 6600
Wire Wire Line
	1200 5650 1600 5650
$Comp
L power:+5V #PWR0109
U 1 1
P 1600 5650
F 0 "#PWR0109" H 1600 5500 50  0001 C CNN
F 1 "+5V" H 1615 5823 50  0000 C CNN
F 2 "" H 1600 5650 50  0001 C CNN
F 3 "" H 1600 5650 50  0001 C CNN
	1    1600 5650
	1    0    0    -1  
$EndComp
$Comp
L power:+3.3V #PWR0110
U 1 1
P 1600 6100
F 0 "#PWR0110" H 1600 5950 50  0001 C CNN
F 1 "+3.3V" H 1615 6273 50  0000 C CNN
F 2 "" H 1600 6100 50  0001 C CNN
F 3 "" H 1600 6100 50  0001 C CNN
	1    1600 6100
	1    0    0    -1  
$EndComp
$Comp
L power:PWR_FLAG #FLG0103
U 1 1
P 1200 6100
F 0 "#FLG0103" H 1200 6175 50  0001 C CNN
F 1 "PWR_FLAG" H 1200 6273 50  0000 C CNN
F 2 "" H 1200 6100 50  0001 C CNN
F 3 "~" H 1200 6100 50  0001 C CNN
	1    1200 6100
	1    0    0    -1  
$EndComp
Wire Wire Line
	1200 6100 1600 6100
Wire Wire Line
	3850 950  4200 950 
Wire Wire Line
	6250 4300 6250 4850
Wire Wire Line
	6250 4850 7300 4850
Wire Wire Line
	7300 4850 7300 2500
Wire Wire Line
	7300 2500 7150 2500
Connection ~ 6250 4300
Wire Wire Line
	6250 4300 6000 4300
Wire Wire Line
	4400 4300 4400 4800
Wire Wire Line
	4400 4800 5350 4800
Wire Wire Line
	5350 4800 5350 2500
Wire Wire Line
	5350 2500 5300 2500
Connection ~ 4400 4300
Wire Wire Line
	4400 4300 4000 4300
$Comp
L Device:D D1
U 1 1
P 3100 2650
F 0 "D1" V 3054 2729 50  0000 L CNN
F 1 "1N914" V 3145 2729 50  0000 L CNN
F 2 "Diode_THT:D_DO-35_SOD27_P7.62mm_Horizontal" H 3100 2650 50  0001 C CNN
F 3 "http://www.vishay.com/docs/85622/1n914.pdf" H 3100 2650 50  0001 C CNN
F 4 "1N4148FSCT-ND" H 3100 2650 50  0001 C CNN "Digi-Key_PN"
F 5 "1N4148TR" H 3100 2650 50  0001 C CNN "MPN"
F 6 "onsemi" H 3100 2650 50  0001 C CNN "Manufacturer"
F 7 "100V 0.3A Small Signal Fast Switching Diode, DO-35" H 3100 2650 50  0001 C CNN "Description"
	1    3100 2650
	0    1    1    0   
$EndComp
Connection ~ 3100 2900
Wire Wire Line
	3100 2900 3550 2900
Wire Wire Line
	3100 2800 3100 2900
Wire Wire Line
	3100 2500 3100 2450
Wire Wire Line
	3100 2450 2800 2450
Connection ~ 2800 2450
Wire Wire Line
	2800 2450 2800 2500
$Comp
L Device:D D2
U 1 1
P 3150 3750
F 0 "D2" V 3104 3829 50  0000 L CNN
F 1 "1N914" V 3195 3829 50  0000 L CNN
F 2 "Diode_THT:D_DO-35_SOD27_P7.62mm_Horizontal" H 3150 3750 50  0001 C CNN
F 3 "http://www.vishay.com/docs/85622/1n914.pdf" H 3150 3750 50  0001 C CNN
F 4 "1N4148FSCT-ND" H 3150 3750 50  0001 C CNN "Digi-Key_PN"
F 5 "1N4148TR" H 3150 3750 50  0001 C CNN "MPN"
F 6 "onsemi" H 3150 3750 50  0001 C CNN "Manufacturer"
F 7 "100V 0.3A Small Signal Fast Switching Diode, DO-35" H 3150 3750 50  0001 C CNN "Description"
	1    3150 3750
	0    1    1    0   
$EndComp
Wire Wire Line
	3150 3900 3150 4000
Wire Wire Line
	3150 3600 3150 3550
Wire Wire Line
	3150 3550 2850 3550
Connection ~ 3150 4000
Wire Wire Line
	3150 4000 4500 4000
Connection ~ 2850 3550
Wire Wire Line
	2850 3550 2850 3600
$EndSCHEMATC
